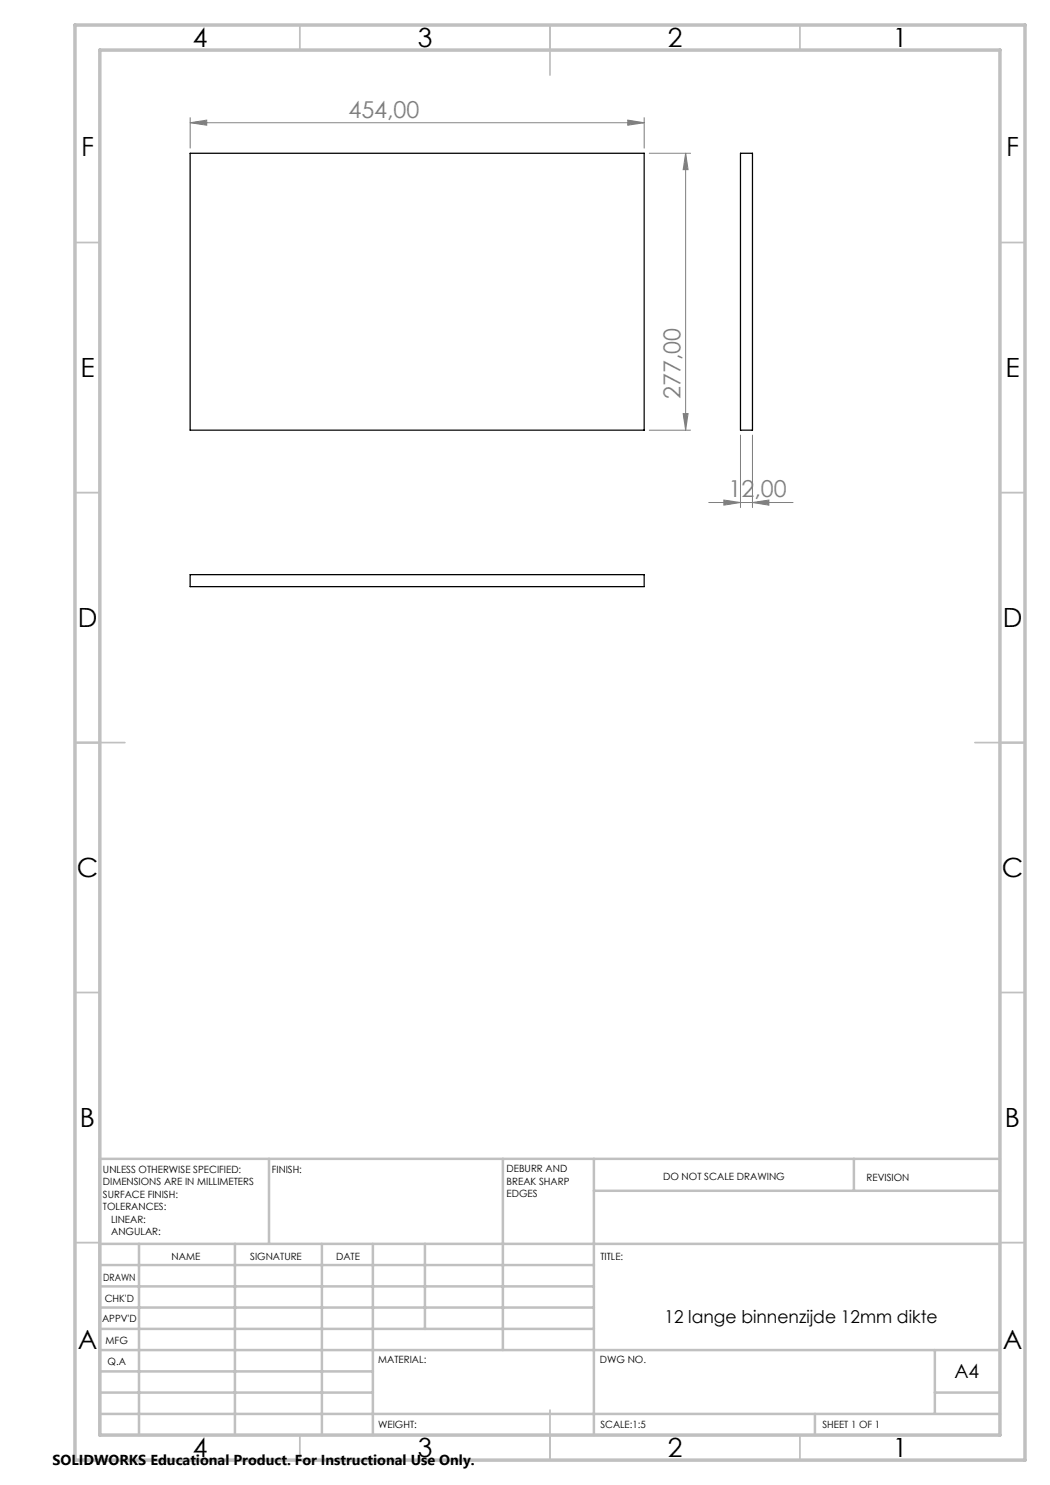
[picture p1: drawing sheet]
<svg xmlns="http://www.w3.org/2000/svg" width="210mm" height="297mm" viewBox="0 0 210 297" stroke-linecap="round" stroke-linejoin="round" font-family="sans-serif">
<g fill="none" stroke="#808080" stroke-width=".2">
<path d="M38 24.5l3.3-.5v1zM38 23.5v6.1M38 24.5h90.8M125.6 24l3.2 .5-3.2 .5zM128.8 23.5v6.1M129.9 30.7h8.2M137.1 30.7v55.3M137.1 30.7l.5 3.2h-1zM129.9 86h8.2M136.6 82.7h1l-.5 3.3zM148.1 87v14.5M150.5 87v14.5"/>
<path d="M141.7 100.5h16.9M144.8 100l3.3 .5-3.3 .5zM150.5 100.5l3.3-.5v1z"/>
</g>
<g fill="none" stroke="#c0c0c0" stroke-width=".35">
<path d="M60 5v5M110 5v10M160 5v5M15 48.5h5M200 48.5h5M15 98.5h5M200 98.5h5M15 148.5h10M195 148.5h10M15 198.5h5M200 198.5h5M15 248.5h5"/>
<path d="M200 248.5h5M60 287v5M110 282v10M160 287v5"/>
</g>
<g fill="none" stroke="#c0c0c0" stroke-width=".5">
<path d="M53.8 231.8v17M100.6 231.8v38.2M118.8 231.8v55.2M118.8 238.2h81.2M170.8 231.8v6.4M200 231.8h-180v55.2M20 248.8h180M20 257.3h98.8M20 253h98.8M27.8 248.8v38.2M47 248.8v38.2M64.4 248.8v38.2"/>
<path d="M74.6 248.8v38.2M85 248.8v17M20 265.8h98.8M20 261.5h98.8M20 278.5h54.6M20 274.3h54.6M20 270h180M187 278.5h13M187 270v12.8M20 282.8h180M163 282.8v4.2"/>
</g>
<path d="M15 5h190v287h-190zM20 10h180v277h-180z" fill="none" stroke="#c0c0c0" stroke-width=".7"/>
<g fill="#808080">
<path d="M125.6 24l3.2 .5-3.2 .5zM38 24.5l3.3-.5v1z"/>
<path d="M144.8 100l3.3 .5-3.3 .5zM150.5 100.5l3.3-.5v1z"/>
<path d="M136.6 82.7h1l-.5 3.3zM137.1 30.7l.5 3.2h-1z"/>
</g>
<path d="M38 30.7h90.8v55.3h-90.8zM148.1 30.7h2.4v55.3h-2.4zM38 114.9h90.8v2.4h-90.8z" fill="none" stroke="#000" stroke-width=".25"/>
<g font-size="5.3">
<text x="38.5" y="9.5">4</text>
<text x="83.5" y="9.5">3</text>
<text x="133.6" y="9.5">2</text>
<text x="178.6" y="9.5">1</text>
<text x="16.2" y="31.3">F</text>
<text x="201.2" y="31.3">F</text>
<text x="16.1" y="75.5">E</text>
<text x="201.1" y="75.5">E</text>
<text x="15.5" y="125.5">D</text>
<text x="200.5" y="125.5">D</text>
<text x="15.4" y="175.5">C</text>
<text x="200.4" y="175.5">C</text>
<text x="16" y="225.5">B</text>
<text x="201" y="225.5">B</text>
<text x="15.5" y="269.8">A</text>
<text x="200.5" y="269.8">A</text>
<text x="38.5" y="291.5">4</text>
<text x="83.5" y="291.5">3</text>
<text x="133.6" y="291.5">2</text>
<text x="178.6" y="291.5">1</text>
</g>
<g font-size="4.7" fill="#808080">
<text x="69.7" y="23.5">454,00</text>
<text x="136.1" y="79.8" transform="rotate(-90 136.1 79.8)">277,00</text>
<text x="145.7" y="99.5">12,00</text>
</g>
<text font-size="3.9" x="190.9" y="275.5">A4</text>
<text font-size="3.5" x="132.9" y="264.6">12 lange binnenzijde 12mm dikte</text>
<text font-size="2.9" x="10.5" y="292.9">SOLIDWORKS Educational Product. For Instructional Use Only.</text>
<g font-size="2">
<text x="20.6" y="234.6">UNLESS OTHERWISE SPECIFIED:</text>
<text x="20.6" y="237.1">DIMENSIONS ARE IN MILLIMETERS</text>
<text x="20.6" y="239.6">SURFACE FINISH:</text>
<text x="54.4" y="234.6">FINISH:</text>
<text x="101.3" y="234.5">DEBURR AND</text>
<text x="101.3" y="237">BREAK SHARP</text>
<text x="101.3" y="239.5">EDGES</text>
<text x="132.6" y="236">DO NOT SCALE DRAWING</text>
<text x="173.3" y="236.2">REVISION</text>
<text x="20.6" y="242.1">TOLERANCES:</text>
<text x="22.2" y="244.6">LINEAR:</text>
<text x="22.2" y="247.1">ANGULAR:</text>
<text x="34.3" y="252">NAME</text>
<text x="50" y="251.9">SIGNATURE</text>
<text x="67.2" y="251.9">DATE</text>
<text x="120.1" y="251.9">TITLE:</text>
<text x="20.6" y="256.1">DRAWN</text>
<text x="20.9" y="260.3">CHK'D</text>
<text x="20.4" y="264.4">APPV'D</text>
<text x="21.1" y="268.8">MFG</text>
<text x="21.5" y="273">Q.A</text>
<text x="75.6" y="272.5">MATERIAL:</text>
<text x="120" y="272.5">DWG NO.</text>
<text x="75.6" y="285.5">WEIGHT:</text>
<text x="120.1" y="285.6">SCALE:1:5</text>
<text x="164.5" y="285.6">SHEET 1 OF 1</text>
</g>
</svg>
